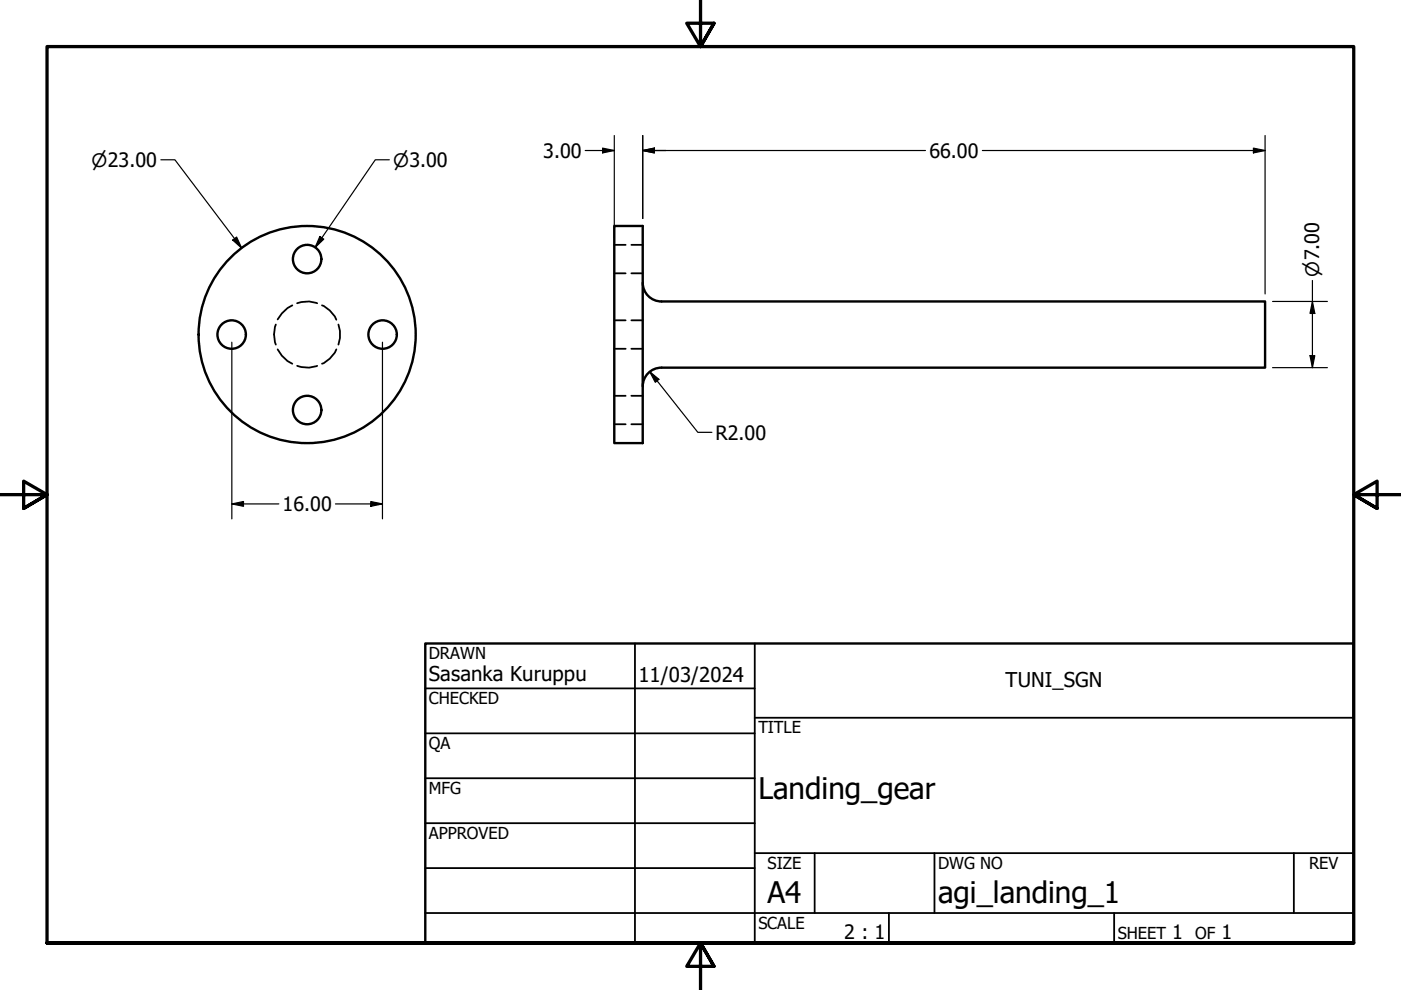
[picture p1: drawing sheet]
<svg xmlns="http://www.w3.org/2000/svg" width="297mm" height="210mm" viewBox="0 0 297 210" stroke-linecap="round" stroke-linejoin="round" font-family="sans-serif">
<!-- layer: Hidden (ANSI) -->
<g fill="none" stroke="#000" stroke-width=".38">
<path d="M130.2 57.9h2.5M130.2 51.9h2.5M133.9 57.9h2.4M133.9 51.9h2.4M58.5 68.8a6.1 6.1 0 0 0 0 4.3M58.9 74.1l.9 1.3 1.2 1.2 1 .5M62 64.7l-1 .6-1.2 1.2-.9 1.2M63 77.6a5.9 5.9 0 0 0 4.2 0M63 64.3a5.9 5.9 0 0 1 4.2 0M68.3 64.7a5.9 5.9 0 0 1 3 3.1M71.3 74.1a5.9 5.9 0 0 1-3 3M71.8 68.8l.3 1.3v1.6l-.3 1.4"/>
<path d="M130.2 73.9h2.5M130.2 67.9h2.5M133.9 73.9h2.4M133.9 67.9h2.4M130.2 90h2.5M130.2 83.9h2.5M133.9 90h2.4M133.9 83.9h2.4"/>
</g>
<!-- layer: Visible (ANSI) -->
<g fill="none" stroke="#000" stroke-width=".51">
<path d="M130.2 47.9h6.1v46.1h-6.1zM136.3 59.9a4 4 0 0 0 4 4h127.9v14h-127.9a4 4 0 0 0-4 4"/>
<circle cx="65.1" cy="54.9" r="3"/>
<circle cx="49.1" cy="70.9" r="3"/>
<circle cx="65.1" cy="70.9" r="23"/>
<circle cx="81.1" cy="70.9" r="3"/>
<circle cx="65.1" cy="86.9" r="3"/>
</g>
<!-- layer: Border (ANSI) -->
<path d="M148.5 -.1v10l-2.9-5h5.8l-2.9 5 2.9-5M0 104.9h10l-5-2.9v5.8l5-2.9-5 2.9M297 104.9h-10l5-2.9v5.8l-5-2.9 5 2.9M10 199.9v-190h277v190h-277h277M151.4 204.9l-2.9-5 2.9 5h-5.8l2.9-5v10" fill="none" stroke="#000" stroke-width=".7"/>
<!-- layer: Title (ANSI) -->
<g fill="none" stroke="#000" stroke-width=".38">
<path d="M134.6 136.4v63.5M160 136.4v63.5M90.2 146h69.8M90.2 155.5h69.8M160 152.2h127M90.2 165h69.8M90.2 174.5h69.8M90.2 193.6h196.8M90.2 184.1h69.8M160 180.9h127M172.7 180.9v12.7M188.5 193.6v6.3"/>
<path d="M198.1 180.9v12.7M236.2 193.6v6.3M274.3 180.9v12.7"/>
</g>
<path d="M90.2 136.4h196.8v63.5h-196.8z" fill="none" stroke="#000" stroke-width=".51"/>
<!-- layer: Dimension (ANSI) -->
<g fill="none" stroke="#000" stroke-width=".25">
<path d="M34.1 33.9h3l14.1 18.7M82.5 33.9h-2.9l-12.8 18.6M124.1 31.9h6.1M127.8 31.4l2.4 .5-2.4 .5zM130.2 28.7v21.6M136.3 31.9l2.4-.5v1zM136.3 31.9h59.9M136.3 28.7v17.6M208.3 31.9h59.9M265.7 31.4l2.5 .5-2.5 .5zM268.2 28.7v33.6M49.3 50.9l.9-.6 1 2.3z"/>
<path d="M67.8 50.1l.8 .6-1.8 1.8zM278.3 59.5v18.4M49.1 72.6v37.4M81.1 72.6v37.4M137.7 78.8l2 1.6-.8 .7zM137.7 78.8l10.3 12.9h2.9M269.8 77.9h11.6M269.8 63.9h11.6M277.7 75.4h1.1l-.5 2.5zM278.3 63.9l.5 2.6h-1.1zM49.1 106.8l2.5-.5v1.1zM49.1 106.8h10"/>
<path d="M71.1 106.8h10M78.6 106.3l2.5 .5-2.5 .6z"/>
</g>
<path d="M127.8 31.4l2.4 .5-2.4 .5zM136.3 31.9l2.4-.5v1zM265.7 31.4l2.5 .5-2.5 .5zM49.3 50.9l.9-.6 1 2.3zM67.8 50.1l.8 .6-1.8 1.8zM277.7 75.4h1.1l-.5 2.5zM278.3 63.9l.5 2.6h-1.1zM137.7 78.8l2 1.6-.8 .7zM49.1 106.8l2.5-.5v1.1zM78.6 106.3l2.5 .5-2.5 .6z" fill="#000"/>
<g font-size="6.3">
<text x="160.8" y="169.3">Landing_gear</text>
<text x="162.8" y="191.4">A4</text>
<text x="198.9" y="191.5">agi_landing_1</text>
</g>
<g font-size="4.3">
<text x="90.9" y="144.3">Sasanka Kuruppu</text>
<text x="135.4" y="144.5">11/03/2024</text>
<text x="213.2" y="145.6">TUNI_SGN</text>
</g>
<g font-size="4.2">
<text x="115.2" y="33.4">3.00</text>
<text x="197" y="33.4">66.00</text>
<text x="151.7" y="93.2">R2.00</text>
<text x="59.9" y="108.4">16.00</text>
<text x="179" y="199.2">2 : 1</text>
<text x="248.5" y="199.1">1</text>
<text x="259" y="199.1">1</text>
</g>
<g font-size="3.9">
<text x="19.4" y="35.3">⌀23.00</text>
<text x="83.4" y="35.3">⌀3.00</text>
<text x="279.7" y="58.6" transform="rotate(-90 279.7 58.6)">⌀7.00</text>
</g>
<g font-size="3.5">
<text x="90.9" y="139.7">DRAWN</text>
<text x="90.9" y="149.3">CHECKED</text>
<text x="160.8" y="155.5">TITLE</text>
<text x="90.9" y="158.8">QA</text>
<text x="90.9" y="168.3">MFG</text>
<text x="90.9" y="177.8">APPROVED</text>
<text x="162.8" y="184.2">SIZE</text>
<text x="198.9" y="184.2">DWG NO</text>
<text x="277.6" y="184.2">REV</text>
<text x="160.8" y="196.9">SCALE</text>
<text x="237" y="199.1">SHEET</text>
<text x="253.4" y="199.1">OF</text>
</g>
</svg>
